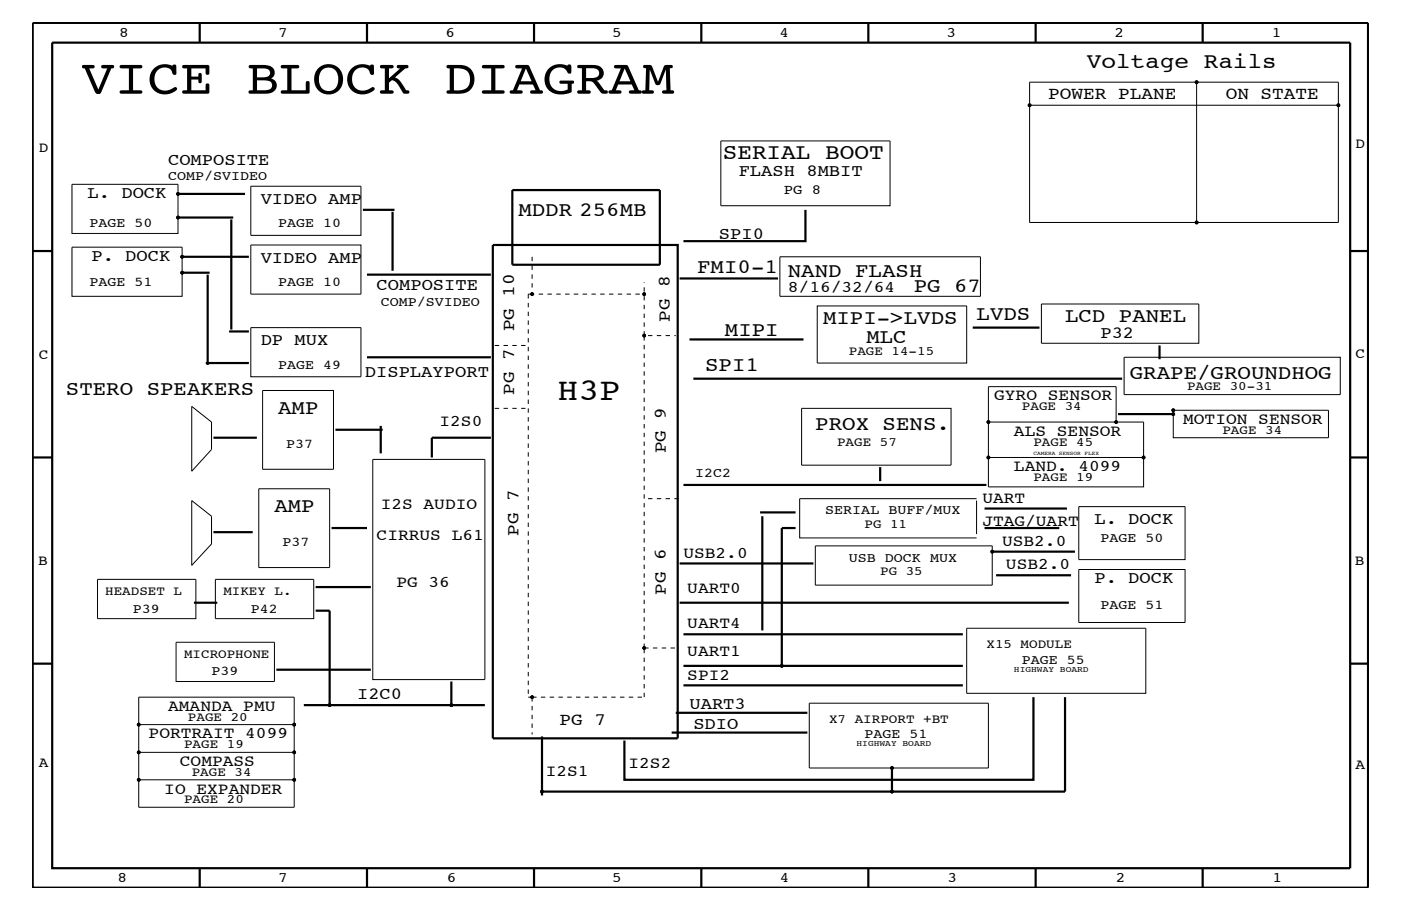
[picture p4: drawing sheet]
<svg xmlns="http://www.w3.org/2000/svg" width="432mm" height="279mm" viewBox="0 0 432 279" stroke-linecap="round" stroke-linejoin="round" font-family="sans-serif">
<g fill="none" stroke="#000" stroke-width=".68" stroke-linecap="butt">
<path d="M10.1 7.1h411.5v266.7h-411.5zM16.1 13.2h400v254.5h-400zM61.6 7.1v6.1M113.1 7.1v6.1M164.6 7.1v6.1M216.2 7.1v6.1M267.6 7.1v6.1M319.2 7.1v6.1M370.7 7.1v6.1M54.9 59.8h20.6M157.9 58.6h45.5v23h-45.5zM10.1 77.4h6"/>
<path d="M54.9 67.1h17M56.1 79.2h20.6M71.3 67.7v33.9M111.8 64.7h9.8M121 65.3v18.2M151.9 75.6h57v152.1h-57zM248.2 64.7v9.7h-37.5M416.1 77.4h5.5M56.1 84.1h8.5M64 84.7v27.9M113.1 84.7h38.2M209.5 85.9h30.3"/>
<path d="M63.4 112h13.3M70.6 102.2h6.1M113.1 110.2h38.2M212.5 104.7h35.2M213.7 116.8h132.2M299.8 101h20.6M357.4 106.5v4.3M65.8 135h13.4M103.4 132.5h14.5M117.3 131.3v8.5M151.3 135h-18.2v6.1M344.6 127.7h17"/>
<path d="M10.1 141.1h6M210.7 149.5h93.3M234.3 158h10.9M234.9 159.2v35.2M271.3 144v4.4M303.4 156.8h25.4M416.1 141.1h5.5M65.8 164.1h12.1M102.2 162.8h10.9M209.5 173.8h41.2M245.2 162.8h-4.2v42.5M303.4 162.8h23.1"/>
<path d="M305.8 170.1h25.5M307 177.4h23.1M59.8 185.9h7.2M97.3 188.3h4.3v29.2M97.3 181h17M209.5 185.9h119.9M210.7 195.6h86.1M10.1 204.7h6M85.2 206.5h29.1M93.6 217.5h45.5M139.1 210.2v7.3h10.3M208.3 219.8h40.5"/>
<path d="M210.7 205.3h86.1M210.7 211.4h86.1M318.5 215v25.5h-126.1v-12.1M328.3 215v29.1h-53.4v-7.3M416.1 204.7h5.5M167 227.1v17h107.9M207 225.9h41.8M167 244.1v1.2M61.6 267.7v6.1M113.1 267.7v6.1M164.6 267.7v6.1M216.2 268v5.8"/>
<path d="M267.6 267.7v6.1M319.2 267.7v6.1M370.7 267.7v6.1"/>
</g>
<g fill="none" stroke="#000" stroke-width=".31">
<path d="M317.3 25.3h95.2v43.3h-95.2zM317.3 32.5h95.2M368.8 25.3v43.3M22.2 56.8h32.7v15.2h-32.7zM77.3 57.4h34v15.2h-34zM222.2 43.5h52.1v19.9h-52.1zM22.2 76.2h33.9v15.2h-33.9zM77.3 75.6h34v15.1h-34zM240.4 79.2h61.8v12.2h-61.8zM251.9 94.3h46v17.7h-46zM321 93.8h48.5v12.1h-48.5zM77.3 101h34v15.2h-34z"/>
<path d="M304.6 119.2h39.4v11h-39.4zM346.5 110.2h66.6v11.5h-66.6zM59.1 125.3l6.1 4.9v8.4l-6.1 6.7zM80.9 120.4h21.9v24.3h-21.9zM247.1 125.9h46v17.6h-46zM304.6 130.2v19.9h47.9v-19.9h-8.5M361.6 126.5h47.8v8.5h-47.8zM59.1 154.4l6.1 4.8v8.6l-6.1 6.6zM79.8 150.7h21.8v24.3h-21.8zM114.9 141.7h34.5v67.9h-34.5zM301 154.4v10.3M301 153.8h-54.5v12.1h54.5"/>
<path d="M304.6 141.1h47.9M332.5 156.2h32.8v16.4h-32.8zM30.1 178.7h30.3v12.1h-30.3zM66.4 178.7h30.3v12.1h-30.3zM251.3 168.3h54.5v12.2h-54.5zM332.5 175.6h32.8v16.4h-32.8zM54.3 198.1h30.3v12.1h-30.3zM297.9 193.7h55.2v20.1h-55.2zM249.4 216.9h55.2v19.9h-55.2zM42.8 232v-17h47.9v25.5M42.8 223.5h47.9M90.7 232h-47.9v8.5"/>
<path d="M42.8 240.5h47.9v8.4h-47.9z"/>
<circle cx="317.3" cy="32.5" r=".42"/>
<circle cx="368.8" cy="25.3" r=".42"/>
<circle cx="412.5" cy="32.5" r=".42"/>
<circle cx="54.9" cy="59.8" r=".42"/>
<circle cx="54.9" cy="67.1" r=".42"/>
<circle cx="56.1" cy="79.2" r=".42"/>
<circle cx="368.8" cy="68.6" r=".42"/>
<circle cx="56.1" cy="84.1" r=".42"/>
<circle cx="164" cy="90.7" r=".42"/>
<circle cx="198.5" cy="90.7" r=".42"/>
<circle cx="198.5" cy="103.5" r=".42"/>
<circle cx="304.6" cy="130.2" r=".42"/>
<circle cx="344" cy="130.2" r=".42"/>
<circle cx="361.6" cy="127.7" r=".42"/>
<circle cx="361.6" cy="126.5" r=".42"/>
<circle cx="304.6" cy="141.1" r=".42"/>
<circle cx="352.5" cy="141.1" r=".42"/>
<circle cx="305.8" cy="170.1" r=".42"/>
<circle cx="198.5" cy="199.8" r=".42"/>
<circle cx="101.6" cy="217.5" r=".42"/>
<circle cx="139.1" cy="217.5" r=".42"/>
<circle cx="164" cy="215" r=".42"/>
<circle cx="241" cy="205.3" r=".42"/>
<circle cx="42.8" cy="232" r=".42"/>
<circle cx="42.8" cy="223.5" r=".42"/>
<circle cx="90.7" cy="232" r=".42"/>
<circle cx="90.7" cy="223.5" r=".42"/>
<circle cx="274.9" cy="236.8" r=".42"/>
<circle cx="42.8" cy="240.5" r=".42"/>
<circle cx="90.7" cy="240.5" r=".42"/>
<circle cx="167" cy="244.1" r=".42"/>
<circle cx="274.9" cy="244.1" r=".42"/>
</g>
<g fill="none" stroke="#000" stroke-width=".31" stroke-dasharray="1.4 1.4" stroke-linecap="butt">
<path d="M164 79.2v11.5h34.5M162.8 90.7v124.3M162.8 90.7h1.2M152.5 106.5h9.6M198.5 103.5v-16.4M152.5 125.9h9.6M199.7 153.8h9.8M198.5 199.8h9.8M198.5 199.8v-96.3h9.8M162.8 215h1.2M164 215v11.5M164 215h34.5"/>
<path d="M198.5 215v-15.2"/>
</g>
<g fill="#000">
<circle cx="317.3" cy="32.5" r=".42"/>
<circle cx="368.8" cy="25.3" r=".42"/>
<circle cx="412.5" cy="32.5" r=".42"/>
<circle cx="54.9" cy="59.8" r=".42"/>
<circle cx="54.9" cy="67.1" r=".42"/>
<circle cx="56.1" cy="79.2" r=".42"/>
<circle cx="368.8" cy="68.6" r=".42"/>
<circle cx="56.1" cy="84.1" r=".42"/>
<circle cx="164" cy="90.7" r=".42"/>
<circle cx="198.5" cy="90.7" r=".42"/>
<circle cx="198.5" cy="103.5" r=".42"/>
<circle cx="304.6" cy="130.2" r=".42"/>
<circle cx="344" cy="130.2" r=".42"/>
<circle cx="361.6" cy="127.7" r=".42"/>
<circle cx="361.6" cy="126.5" r=".42"/>
<circle cx="304.6" cy="141.1" r=".42"/>
<circle cx="352.5" cy="141.1" r=".42"/>
<circle cx="305.8" cy="170.1" r=".42"/>
<circle cx="198.5" cy="199.8" r=".42"/>
<circle cx="101.6" cy="217.5" r=".42"/>
<circle cx="139.1" cy="217.5" r=".42"/>
<circle cx="164" cy="215" r=".42"/>
<circle cx="241" cy="205.3" r=".42"/>
<circle cx="42.8" cy="223.5" r=".42"/>
<circle cx="42.8" cy="232" r=".42"/>
<circle cx="90.7" cy="232" r=".42"/>
<circle cx="90.7" cy="223.5" r=".42"/>
<circle cx="274.9" cy="236.8" r=".42"/>
<circle cx="42.8" cy="240.5" r=".42"/>
<circle cx="90.7" cy="240.5" r=".42"/>
<circle cx="167" cy="244.1" r=".42"/>
<circle cx="274.9" cy="244.1" r=".42"/>
</g>
<text font-size="15.3" x="25.1" y="28.9">VICE BLOCK DIAGRAM</text>
<text font-size="9.7" x="171.9" y="123.5">H3P</text>
<g font-size="6.8">
<text x="334.9" y="21">Voltage Rails</text>
<text x="222.8" y="48.9">SERIAL BOOT</text>
</g>
<g font-size="6.3">
<text x="159.8" y="66.5">MDDR 256MB</text>
<text x="214.9" y="84.1">FMI0-1</text>
<text x="242.8" y="85.3">NAND FLASH</text>
<text x="281.6" y="90.1">PG 67</text>
<text x="253.7" y="99.8">MIPI-&gt;LVDS</text>
<text x="301" y="98.7">LVDS</text>
<text x="328.3" y="99.3">LCD PANEL</text>
<text x="223.4" y="103.5">MIPI</text>
<text x="267" y="105.9">MLC</text>
<text x="217.3" y="114.4">SPI1</text>
<text x="348.2" y="116.8">GRAPE/GROUNDHOG</text>
<text x="20.3" y="121.7">STERO SPEAKERS</text>
<text x="85.8" y="127.7">AMP</text>
<text x="251.3" y="132.5">PROX SENS.</text>
<text x="84.6" y="158">AMP</text>
</g>
<g font-size="5.4">
<text x="323.1" y="30.7">POWER PLANE</text>
<text x="377.8" y="30.4">ON STATE</text>
<text x="206.4" y="99.3" transform="rotate(-90 206.4 99.3)">PG 8</text>
<text x="158.5" y="102.2" transform="rotate(-90 158.5 102.2)">PG 10</text>
<text x="158.5" y="121.7" transform="rotate(-90 158.5 121.7)">PG 7</text>
<text x="205.2" y="139.8" transform="rotate(-90 205.2 139.8)">PG 9</text>
<text x="159.8" y="165.3" transform="rotate(-90 159.8 165.3)">PG 7</text>
<text x="205.2" y="183.5" transform="rotate(-90 205.2 183.5)">PG 6</text>
<text x="172.5" y="223.5">PG 7</text>
</g>
<g font-size="5.2">
<text x="51.8" y="50.7">COMPOSITE</text>
<text x="227.7" y="54.4">FLASH 8MBIT</text>
<text x="27" y="61.1">L. DOCK</text>
<text x="80.3" y="62.9">VIDEO AMP</text>
<text x="221.6" y="73.8">SPI0</text>
<text x="28.2" y="80.5">P. DOCK</text>
<text x="80.3" y="81.1">VIDEO AMP</text>
<text x="116.1" y="89.5">COMPOSITE</text>
<text x="80.3" y="106.5">DP MUX</text>
<text x="339.2" y="104.1">P32</text>
<text x="112.4" y="116.2">DISPLAYPORT</text>
<text x="337.3" y="161.7">L. DOCK</text>
<text x="337.3" y="179.9">P. DOCK</text>
<text x="110.1" y="215.6">I2C0</text>
<text x="212.5" y="218.6">UART3</text>
<text x="213.7" y="224.7">SDIO</text>
</g>
<g font-size="5">
<text x="242.8" y="90.1">8/16/32/64</text>
<text x="306.4" y="123.5">GYRO SENSOR</text>
<text x="135.5" y="131.3">I2S0</text>
<text x="364.7" y="130.8">MOTION SENSOR</text>
<text x="312.5" y="134.4">ALS SENSOR</text>
<text x="312.5" y="145.3">LAND. 4099</text>
<text x="302.8" y="155">UART</text>
<text x="117.3" y="156.8">I2S AUDIO</text>
<text x="116.1" y="166.5">CIRRUS L61</text>
<text x="302.8" y="162.3">JTAG/UART</text>
<text x="210.7" y="172">USB2.0</text>
<text x="308.9" y="168.3">USB2.0</text>
<text x="310" y="175.6">USB2.0</text>
<text x="122.2" y="181">PG 36</text>
<text x="211.8" y="182.9">UART0</text>
<text x="211.8" y="193.7">UART4</text>
<text x="211.8" y="202.3">UART1</text>
<text x="211.8" y="209.6">SPI2</text>
<text x="51.8" y="219.2">AMANDA PMU</text>
<text x="45.8" y="227.7">PORTRAIT 4099</text>
<text x="55.5" y="236.2">COMPASS</text>
<text x="168.2" y="239.2">I2S1</text>
<text x="193.7" y="236.8">I2S2</text>
<text x="50.6" y="244.7">IO EXPANDER</text>
</g>
<g font-size="4.5">
<text x="36.7" y="11.5">8</text>
<text x="85.8" y="11.5">7</text>
<text x="137.3" y="11.5">6</text>
<text x="188.7" y="11.5">5</text>
<text x="240.3" y="11.5">4</text>
<text x="291.8" y="11.5">3</text>
<text x="343.5" y="11.5">2</text>
<text x="392" y="11.5">1</text>
<text x="11.9" y="46.8">D</text>
<text x="417.7" y="45.7">D</text>
<text x="11.9" y="110.6">C</text>
<text x="417.7" y="110.3">C</text>
<text x="11.8" y="174.3">B</text>
<text x="417.6" y="174.2">B</text>
<text x="11.9" y="236.7">A</text>
<text x="417.7" y="237.1">A</text>
<text x="36.2" y="272.1">8</text>
<text x="85.8" y="272.1">7</text>
<text x="137.7" y="272.1">6</text>
<text x="188.7" y="272.1">5</text>
<text x="240.4" y="272.1">4</text>
<text x="292" y="272.1">3</text>
<text x="343.9" y="272.1">2</text>
<text x="392.2" y="272.1">1</text>
</g>
<text font-size="4.3" x="241.6" y="59.8">PG 8</text>
<g font-size="4.1">
<text x="51.8" y="55.6">COMP/SVIDEO</text>
<text x="27.6" y="70.1">PAGE 50</text>
<text x="85.8" y="70.1">PAGE 10</text>
<text x="27.6" y="88.3">PAGE 51</text>
<text x="85.8" y="88.3">PAGE 10</text>
<text x="117.3" y="94.3">COMP/SVIDEO</text>
<text x="85.8" y="113.7">PAGE 49</text>
<text x="88.2" y="138">P37</text>
<text x="214.3" y="147.1">I2C2</text>
<text x="254.3" y="158.6">SERIAL BUFF/MUX</text>
<text x="339.2" y="167.1">PAGE 50</text>
<text x="87" y="168.3">P37</text>
<text x="261.6" y="173.2">USB DOCK MUX</text>
<text x="41" y="188.9">P39</text>
<text x="77.3" y="188.9">P42</text>
<text x="339.2" y="187.7">PAGE 51</text>
<text x="65.2" y="208.3">P39</text>
<text x="315" y="204.7">PAGE 55</text>
<text x="266.4" y="227.7">PAGE 51</text>
</g>
<g font-size="4">
<text x="261.6" y="109.5">PAGE 14-15</text>
<text x="365.8" y="120.4">PAGE 30-31</text>
<text x="315" y="126.5">PAGE 34</text>
<text x="258" y="137.4">PAGE 57</text>
<text x="318.5" y="137.4">PAGE 45</text>
<text x="376.8" y="133.8">PAGE 34</text>
<text x="318.5" y="148.4">PAGE 19</text>
<text x="266.4" y="162.8">PG 11</text>
<text x="271.3" y="177.4">PG 35</text>
<text x="32.4" y="183.5">HEADSET L</text>
<text x="68.8" y="183.5">MIKEY L.</text>
<text x="56.7" y="202.9">MICROPHONE</text>
<text x="304" y="199.8">X15 MODULE</text>
<text x="57.9" y="222.3">PAGE 20</text>
<text x="255.5" y="222.9">X7 AIRPORT +BT</text>
<text x="56.7" y="230.7">PAGE 19</text>
<text x="59.1" y="239.2">PAGE 34</text>
<text x="56.7" y="247.8">PAGE 20</text>
</g>
<g font-size="2.6">
<text x="312.5" y="207.1">HIGHWAY BOARD</text>
<text x="264" y="230.2">HIGHWAY BOARD</text>
</g>
<text font-size="1.7" x="318.5" y="140.4">CAMERA SENSOR FLEX</text>
</svg>
